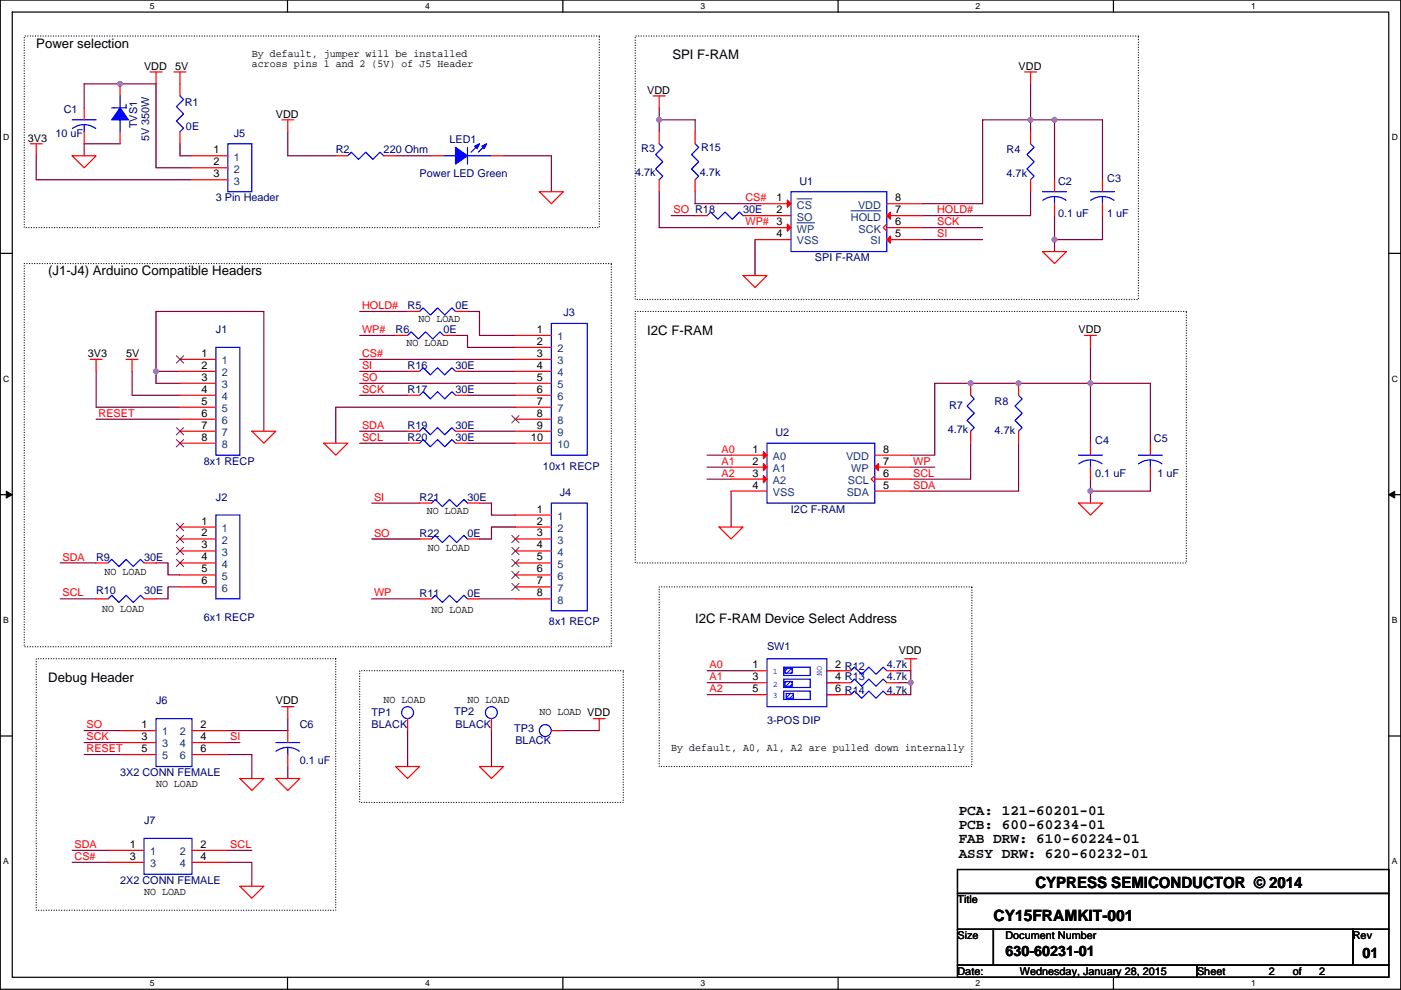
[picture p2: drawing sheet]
# OrCAD Capture schematic CY15FRAMKIT-001 Schematic.DSN

## Sheets
1 BLOCK DIAGRAM: title: CY15FRAMKIT-001; rev: 01; note: 630-60231-01
2 CY15FRAMKIT-001: size A4

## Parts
C1  10 uF  [RC1206]
C2  0.1 uF  [C-CC0603]
C3  1 uF  [C-CC0603]
C4  0.1 uF  [C-CC0603]
C5  1 uF  [C-CC0603]
C6  0.1 uF  [C-CC0603]
J1  8x1 RECP  [RECP8X1-VERT]
J2  6x1 RECP  [HDR6X1]
J3  10x1 RECP  [RECP10X1-VERT]
J4  8x1 RECP  [RECP8X1-VERT]
J5  3 Pin Header  [HDR3X1]
J6  3X2 CONN FEMALE  [RECPT3X2_100]
J7  2X2 CONN FEMALE  [RECPT2X2_100]
LED1  Power LED Green  [cr-led0805_A1K2]
R1  0E  [R-CR0805]
R2  220 Ohm  [C-CC0603]
R3  4.7k  [C-CC0603]
R4  4.7k  [C-CC0603]
R5  0E  [C-CC0603]
R6  0E  [C-CC0603]
R7  4.7k  [C-CC0603]
R8  4.7k  [C-CC0603]
R9  30E  [C-CC0603]
R10  30E  [C-CC0603]
R11  0E  [C-CC0603]
R12  4.7k  [C-CC0603]
R13  4.7k  [C-CC0603]
R14  4.7k  [C-CC0603]
R15  4.7k  [C-CC0603]
R16  30E  [C-CC0603]
R17  30E  [C-CC0603]
R18  30E  [C-CC0603]
R19  30E  [C-CC0603]
R20  30E  [C-CC0603]
R21  30E  [C-CC0603]
R22  0E  [C-CC0603]
SW1  3-POS DIP  [dip6_3_SW]
TP1  BLACK  [TP-43R_S]
TP2  BLACK  [TP-43R_S]
TP3  BLACK  [TP-43R_S]
TVS1  5V 350W  [SOD323]
U1  SPI F-RAM  [SOIC127P_800_600_8]
U2  I2C F-RAM  [SOIC127P_800_600_8]

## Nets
3V3: J1.5 J5.3
5V: J1.4 R1.1
VDD: C1.1 C2.1 C3.1 C4.1 C5.1 C6.1 J5.2 J6.2 R2.1 R3.1 R4.1 R7.1 R8.1 R12.2 R13.2 R14.2 R15.1 TP3.1(TP) TVS1.1(K) U1.8(VDD) U2.8(VDD)
VSS: C1.2 C2.2 C3.2 C4.2 C5.2 C6.2 J1.2 J1.3 J3.7 J6.6 J7.4 LED1.2(CATHODE) TP1.1(TP) TP2.1(TP) TVS1.2(A) U1.4(VSS) U2.4(VSS)
A0: SW1.1 U2.1(A0)
A1: SW1.3 U2.2(A1)
A2: SW1.5 U2.3(A2)
CS#: J3.3 J7.3 R15.2 U1.1(~{CS})
HOLD#: R4.2 R5.1 U1.7(~{HOLD})
RESET: J1.6 J6.5
SCK: J6.3 R17.1 U1.6(SCK)
SCL: J7.2 R7.2 R10.1 R20.1 U2.6(SCL)
SDA: J7.1 R8.2 R9.1 R19.1 U2.5(SDA)
SI: J6.4 R16.1 R21.1 U1.5(SI)
SO: J3.5 J6.1 R18.1 R22.1
WP: R11.1 U2.7(WP)
WP#: R3.2 R6.1 U1.3(~{WP})
N02914: LED1.1(ANODE) R2.2
N13079348: J2.5 R9.2
N13079350: J2.6 R10.2
N13080850: J3.2 R6.2
N13080876: J3.1 R5.2
N13080976: J4.8 R11.2
N13083260: J5.1 R1.2
N13171746: R12.1 SW1.2
N13171894: R13.1 SW1.4
N13171898: R14.1 SW1.6
N13187522: J3.4 R16.2
N13187530: J3.6 R17.2
N13188732: J3.9 R19.2
N13188744: J3.10 R20.2
N16778699: J4.1 R21.2
N16778735: J4.2 R22.2
N16779819: R18.2 U1.2(SO)

Not connected (* = marked no-connect by the designer): J1 1* 7* 8*; J2 1* 2* 3* 4*; J3 8*; J4 3* 4* 5* 6* 7*

## Notes on the sheets
sheet 1
- PCA: 121-60201-01
  PCB: 600-60234-01
  FAB DRW: 610-60224-01
  ASSY DRW: 620-60232-01
sheet 2
- Power selection
- By default, jumper will be installed
  across pins 1 and 2 (5V) of J5 Header
- SPI F-RAM
- (J1-J4) Arduino Compatible Headers
- NO LOAD
- I2C F-RAM
- NO LOAD
- NO LOAD
- NO LOAD
- NO LOAD
- NO LOAD
- NO LOAD
- I2C F-RAM Device Select Address
- Debug Header
- NO LOAD
- NO LOAD
- NO LOAD
- By default, A0, A1, A2 are pulled down internally
- NO LOAD
- PCA: 121-60201-01
  PCB: 600-60234-01
  FAB DRW: 610-60224-01
  ASSY DRW: 620-60232-01
- NO LOAD
